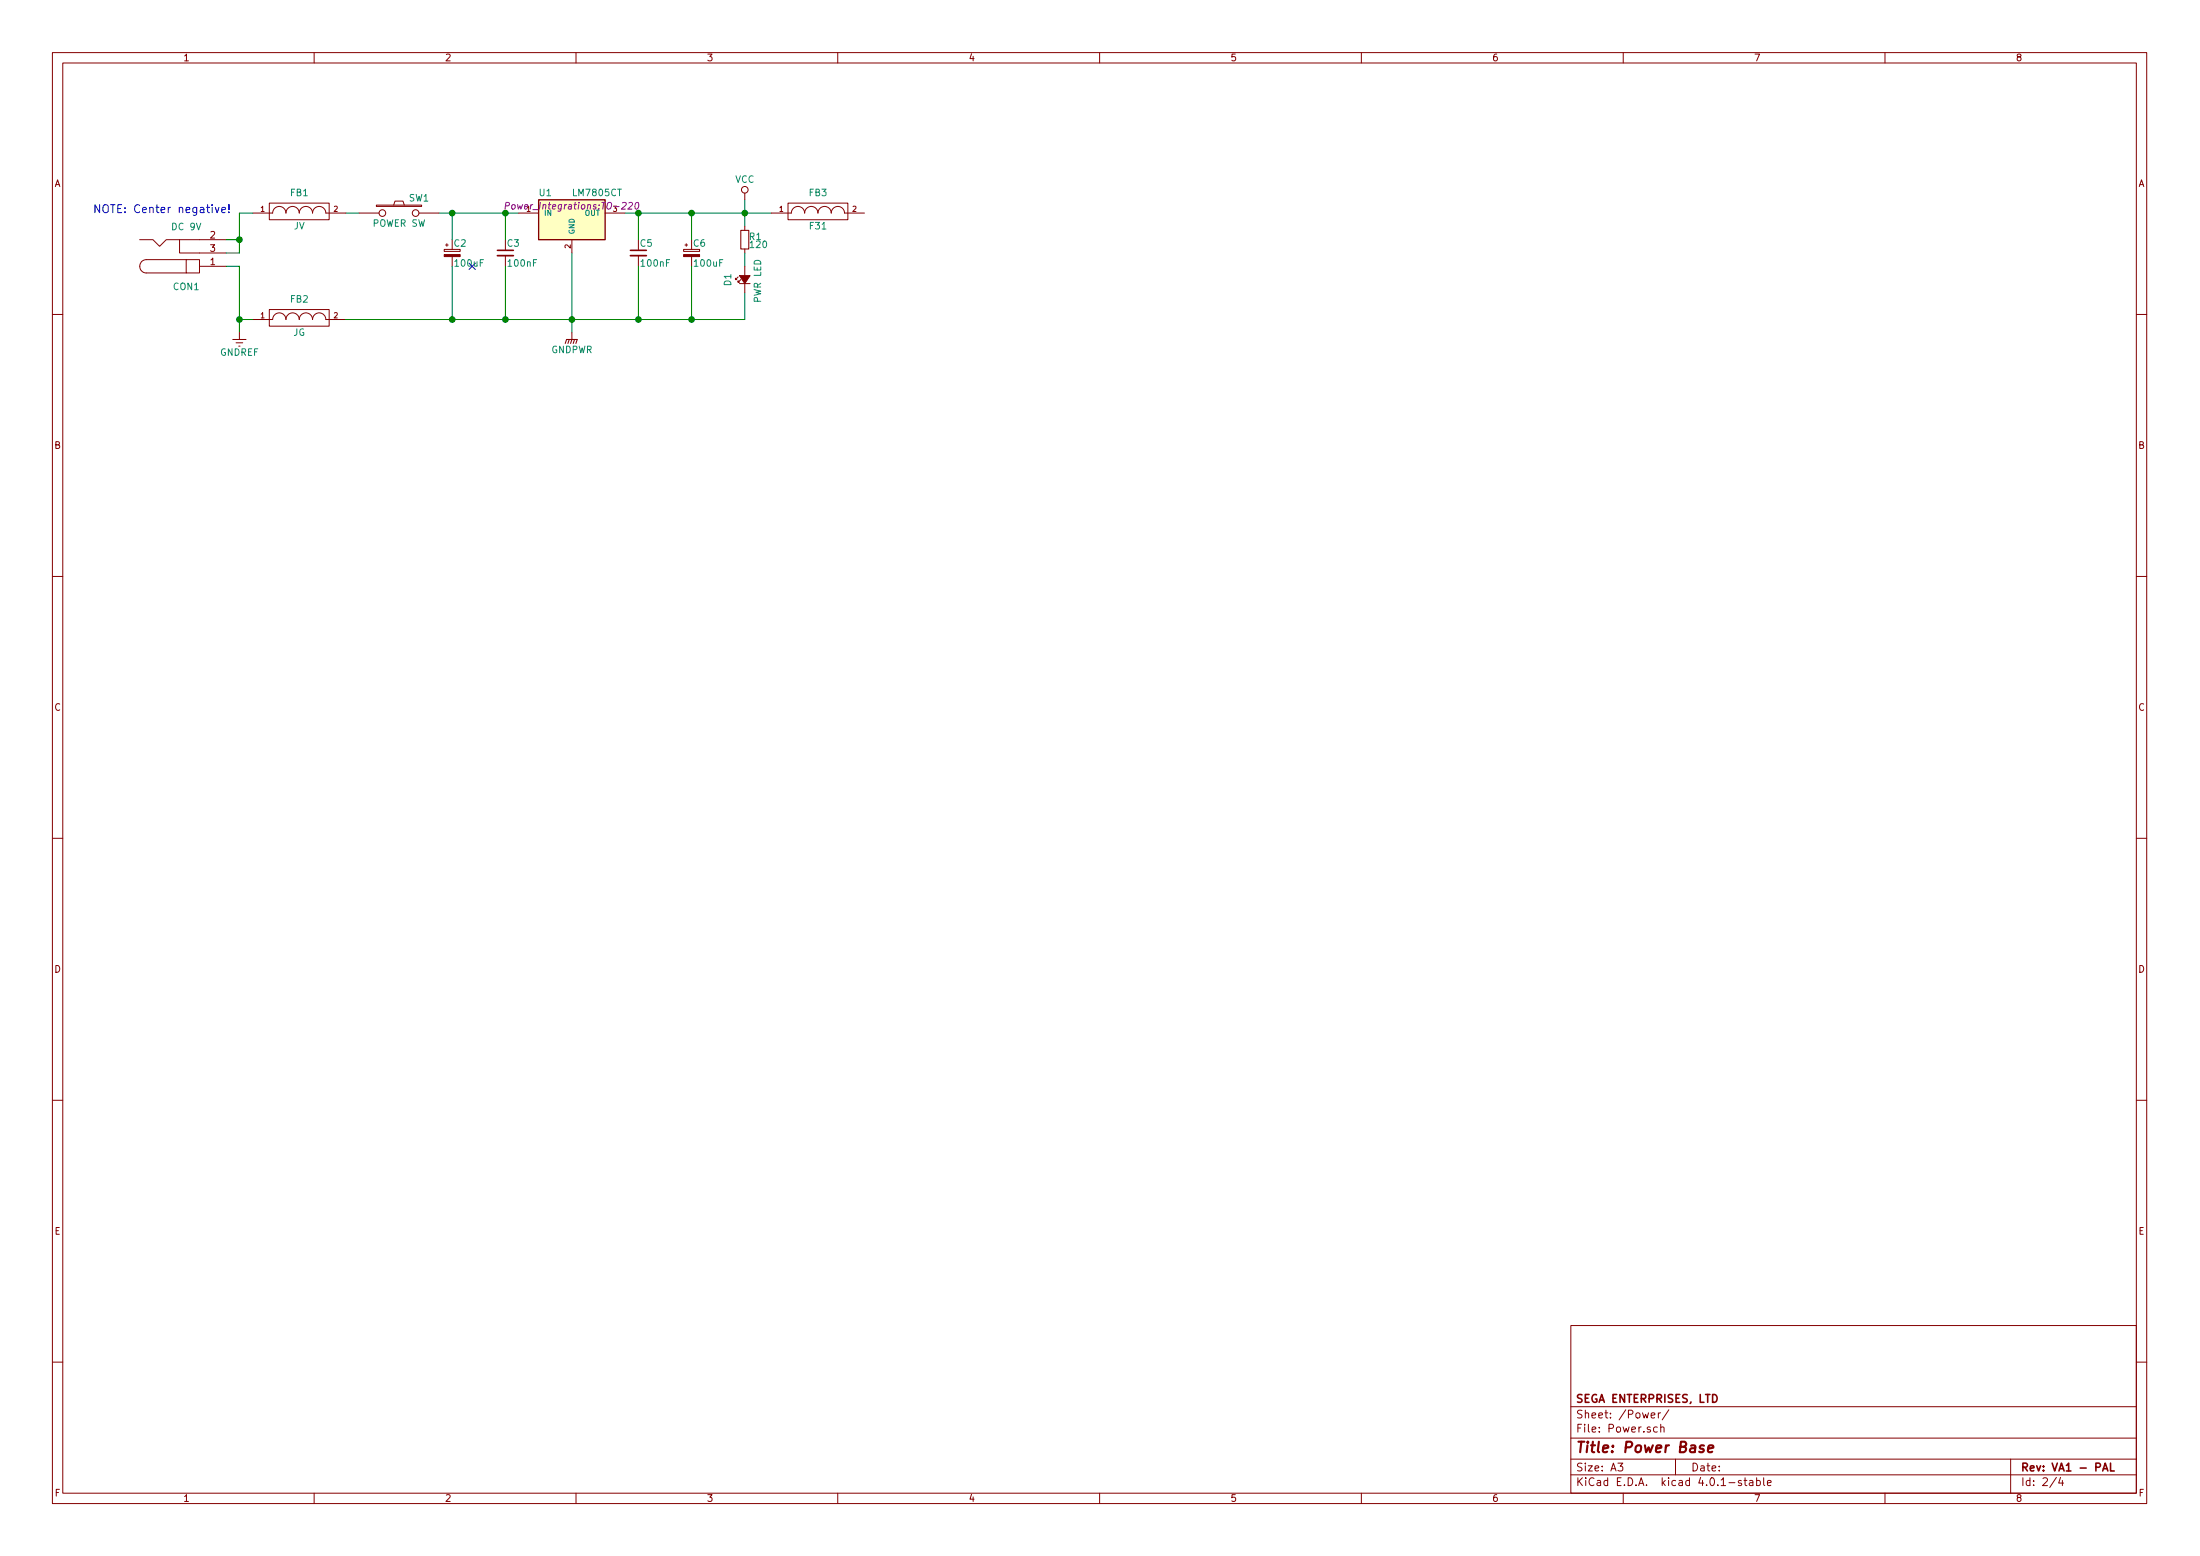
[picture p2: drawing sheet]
EESchema Schematic File Version 2
LIBS:power
LIBS:device
LIBS:transistors
LIBS:conn
LIBS:linear
LIBS:regul
LIBS:74xx
LIBS:cmos4000
LIBS:adc-dac
LIBS:memory
LIBS:xilinx
LIBS:microcontrollers
LIBS:dsp
LIBS:microchip
LIBS:analog_switches
LIBS:motorola
LIBS:texas
LIBS:intel
LIBS:audio
LIBS:interface
LIBS:digital-audio
LIBS:philips
LIBS:display
LIBS:cypress
LIBS:siliconi
LIBS:opto
LIBS:atmel
LIBS:contrib
LIBS:valves
LIBS:SMS_Chips
LIBS:SMSSchematic-cache
EELAYER 25 0
EELAYER END
$Descr A3 16535 11693
encoding utf-8
Sheet 2 4
Title "Power Base"
Date ""
Rev "VA1 - PAL"
Comp "SEGA ENTERPRISES, LTD"
Comment1 ""
Comment2 ""
Comment3 ""
Comment4 ""
$EndDescr
$Comp
L BARREL_JACK CON1
U 1 1
P 1400 1900
F 0 "CON1" H 1400 2150 50  0000 C CNN
F 1 "DC 9V" H 1400 1700 50  0000 C CNN
F 2 "Connect:BARREL_JACK" H 1400 1900 50  0001 C CNN
F 3 "" H 1400 1900 50  0000 C CNN
	1    1400 1900
	1    0    0    1   
$EndComp
$Comp
L FILTER FB2
U 1 1
P 2250 2400
F 0 "FB2" H 2250 2550 50  0000 C CNN
F 1 "JG" H 2250 2300 50  0000 C CNN
F 2 "Resistors_ThroughHole:Resistor_Horizontal_RM10mm" H 2250 2400 50  0001 C CNN
F 3 "" H 2250 2400 50  0000 C CNN
	1    2250 2400
	1    0    0    -1  
$EndComp
$Comp
L FILTER FB1
U 1 1
P 2250 1600
F 0 "FB1" H 2250 1750 50  0000 C CNN
F 1 "JV" H 2250 1500 50  0000 C CNN
F 2 "Resistors_ThroughHole:Resistor_Horizontal_RM10mm" H 2250 1600 50  0001 C CNN
F 3 "" H 2250 1600 50  0000 C CNN
	1    2250 1600
	1    0    0    -1  
$EndComp
Wire Wire Line
	1700 2000 1800 2000
Wire Wire Line
	1800 2000 1800 2500
Wire Wire Line
	1800 2400 1900 2400
Wire Wire Line
	1700 1900 1800 1900
Wire Wire Line
	1800 1900 1800 1600
Wire Wire Line
	1800 1600 1900 1600
Wire Wire Line
	1700 1800 1800 1800
Connection ~ 1800 1800
$Comp
L SW_PUSH SW1
U 1 1
P 3000 1600
F 0 "SW1" H 3150 1710 50  0000 C CNN
F 1 "POWER SW" H 3000 1520 50  0000 C CNN
F 2 "Buttons_Switches_ThroughHole:SW_PUSH" H 3000 1600 50  0001 C CNN
F 3 "" H 3000 1600 50  0000 C CNN
	1    3000 1600
	1    0    0    -1  
$EndComp
Wire Wire Line
	2600 1600 2700 1600
Connection ~ 1800 2400
NoConn ~ 3550 2000
$Comp
L CP_Small C2
U 1 1
P 3400 1900
F 0 "C2" H 3410 1970 50  0000 L CNN
F 1 "100uF" H 3410 1820 50  0000 L CNN
F 2 "Capacitors_ThroughHole:C_Radial_D5_L6_P2.5" H 3400 1900 50  0001 C CNN
F 3 "" H 3400 1900 50  0000 C CNN
	1    3400 1900
	1    0    0    -1  
$EndComp
$Comp
L C_Small C3
U 1 1
P 3800 1900
F 0 "C3" H 3810 1970 50  0000 L CNN
F 1 "100nF" H 3810 1820 50  0000 L CNN
F 2 "Capacitors_ThroughHole:C_Disc_D3_P2.5" H 3800 1900 50  0001 C CNN
F 3 "" H 3800 1900 50  0000 C CNN
	1    3800 1900
	1    0    0    -1  
$EndComp
Wire Wire Line
	2600 2400 5600 2400
Wire Wire Line
	4300 1900 4300 2500
$Comp
L GNDPWR #PWR25
U 1 1
P 4300 2500
F 0 "#PWR25" H 4300 2300 50  0001 C CNN
F 1 "GNDPWR" H 4300 2370 50  0000 C CNN
F 2 "" H 4300 2450 50  0000 C CNN
F 3 "" H 4300 2450 50  0000 C CNN
	1    4300 2500
	1    0    0    -1  
$EndComp
Connection ~ 4300 2400
$Comp
L GNDREF #PWR24
U 1 1
P 1800 2500
F 0 "#PWR24" H 1800 2250 50  0001 C CNN
F 1 "GNDREF" H 1800 2350 50  0000 C CNN
F 2 "" H 1800 2500 50  0000 C CNN
F 3 "" H 1800 2500 50  0000 C CNN
	1    1800 2500
	1    0    0    -1  
$EndComp
$Comp
L C_Small C5
U 1 1
P 4800 1900
F 0 "C5" H 4810 1970 50  0000 L CNN
F 1 "100nF" H 4810 1820 50  0000 L CNN
F 2 "Capacitors_ThroughHole:C_Disc_D3_P2.5" H 4800 1900 50  0001 C CNN
F 3 "" H 4800 1900 50  0000 C CNN
	1    4800 1900
	1    0    0    -1  
$EndComp
$Comp
L CP_Small C6
U 1 1
P 5200 1900
F 0 "C6" H 5210 1970 50  0000 L CNN
F 1 "100uF" H 5210 1820 50  0000 L CNN
F 2 "Capacitors_ThroughHole:C_Radial_D5_L6_P2.5" H 5200 1900 50  0001 C CNN
F 3 "" H 5200 1900 50  0000 C CNN
	1    5200 1900
	1    0    0    -1  
$EndComp
$Comp
L R_Small R1
U 1 1
P 5600 1800
F 0 "R1" H 5630 1820 50  0000 L CNN
F 1 "120" H 5630 1760 50  0000 L CNN
F 2 "Resistors_ThroughHole:Resistor_Horizontal_RM10mm" H 5600 1800 50  0001 C CNN
F 3 "" H 5600 1800 50  0000 C CNN
	1    5600 1800
	1    0    0    -1  
$EndComp
$Comp
L Led_Small D1
U 1 1
P 5600 2100
F 0 "D1" H 5550 2225 50  0000 L CNN
F 1 "PWR LED" H 5425 2000 50  0000 L CNN
F 2 "LEDs:LED-5MM" V 5600 2100 50  0001 C CNN
F 3 "" V 5600 2100 50  0000 C CNN
	1    5600 2100
	0    -1   -1   0   
$EndComp
Wire Wire Line
	5600 2400 5600 2200
$Comp
L VCC #PWR26
U 1 1
P 5600 1500
F 0 "#PWR26" H 5600 1350 50  0001 C CNN
F 1 "VCC" H 5600 1650 50  0000 C CNN
F 2 "" H 5600 1500 50  0000 C CNN
F 3 "" H 5600 1500 50  0000 C CNN
	1    5600 1500
	1    0    0    -1  
$EndComp
Wire Wire Line
	4700 1600 5800 1600
Wire Wire Line
	5600 1500 5600 1700
Connection ~ 5600 1600
Wire Wire Line
	5600 1900 5600 2000
Wire Wire Line
	5200 1800 5200 1600
Connection ~ 5200 1600
Wire Wire Line
	4800 1800 4800 1600
Connection ~ 4800 1600
Wire Wire Line
	3300 1600 3900 1600
Wire Wire Line
	3800 1800 3800 1600
Connection ~ 3800 1600
Wire Wire Line
	3400 1800 3400 1600
Connection ~ 3400 1600
Wire Wire Line
	3400 2000 3400 2400
Connection ~ 3400 2400
Wire Wire Line
	3800 2000 3800 2400
Connection ~ 3800 2400
Wire Wire Line
	4800 2000 4800 2400
Connection ~ 4800 2400
Wire Wire Line
	5200 2000 5200 2400
Connection ~ 5200 2400
$Comp
L FILTER FB3
U 1 1
P 6150 1600
F 0 "FB3" H 6150 1750 50  0000 C CNN
F 1 "F31" H 6150 1500 50  0000 C CNN
F 2 "Resistors_ThroughHole:Resistor_Horizontal_RM10mm" H 6150 1600 50  0001 C CNN
F 3 "" H 6150 1600 50  0000 C CNN
	1    6150 1600
	1    0    0    -1  
$EndComp
$Comp
L LM7805CT U1
U 1 1
P 4300 1650
F 0 "U1" H 4100 1850 50  0000 C CNN
F 1 "LM7805CT" H 4300 1850 50  0000 L CNN
F 2 "Power_Integrations:TO-220" H 4300 1750 50  0000 C CIN
F 3 "" H 4300 1650 50  0000 C CNN
	1    4300 1650
	1    0    0    -1  
$EndComp
Text Notes 700  1600 0    60   ~ 0
NOTE: Center negative!
$EndSCHEMATC
